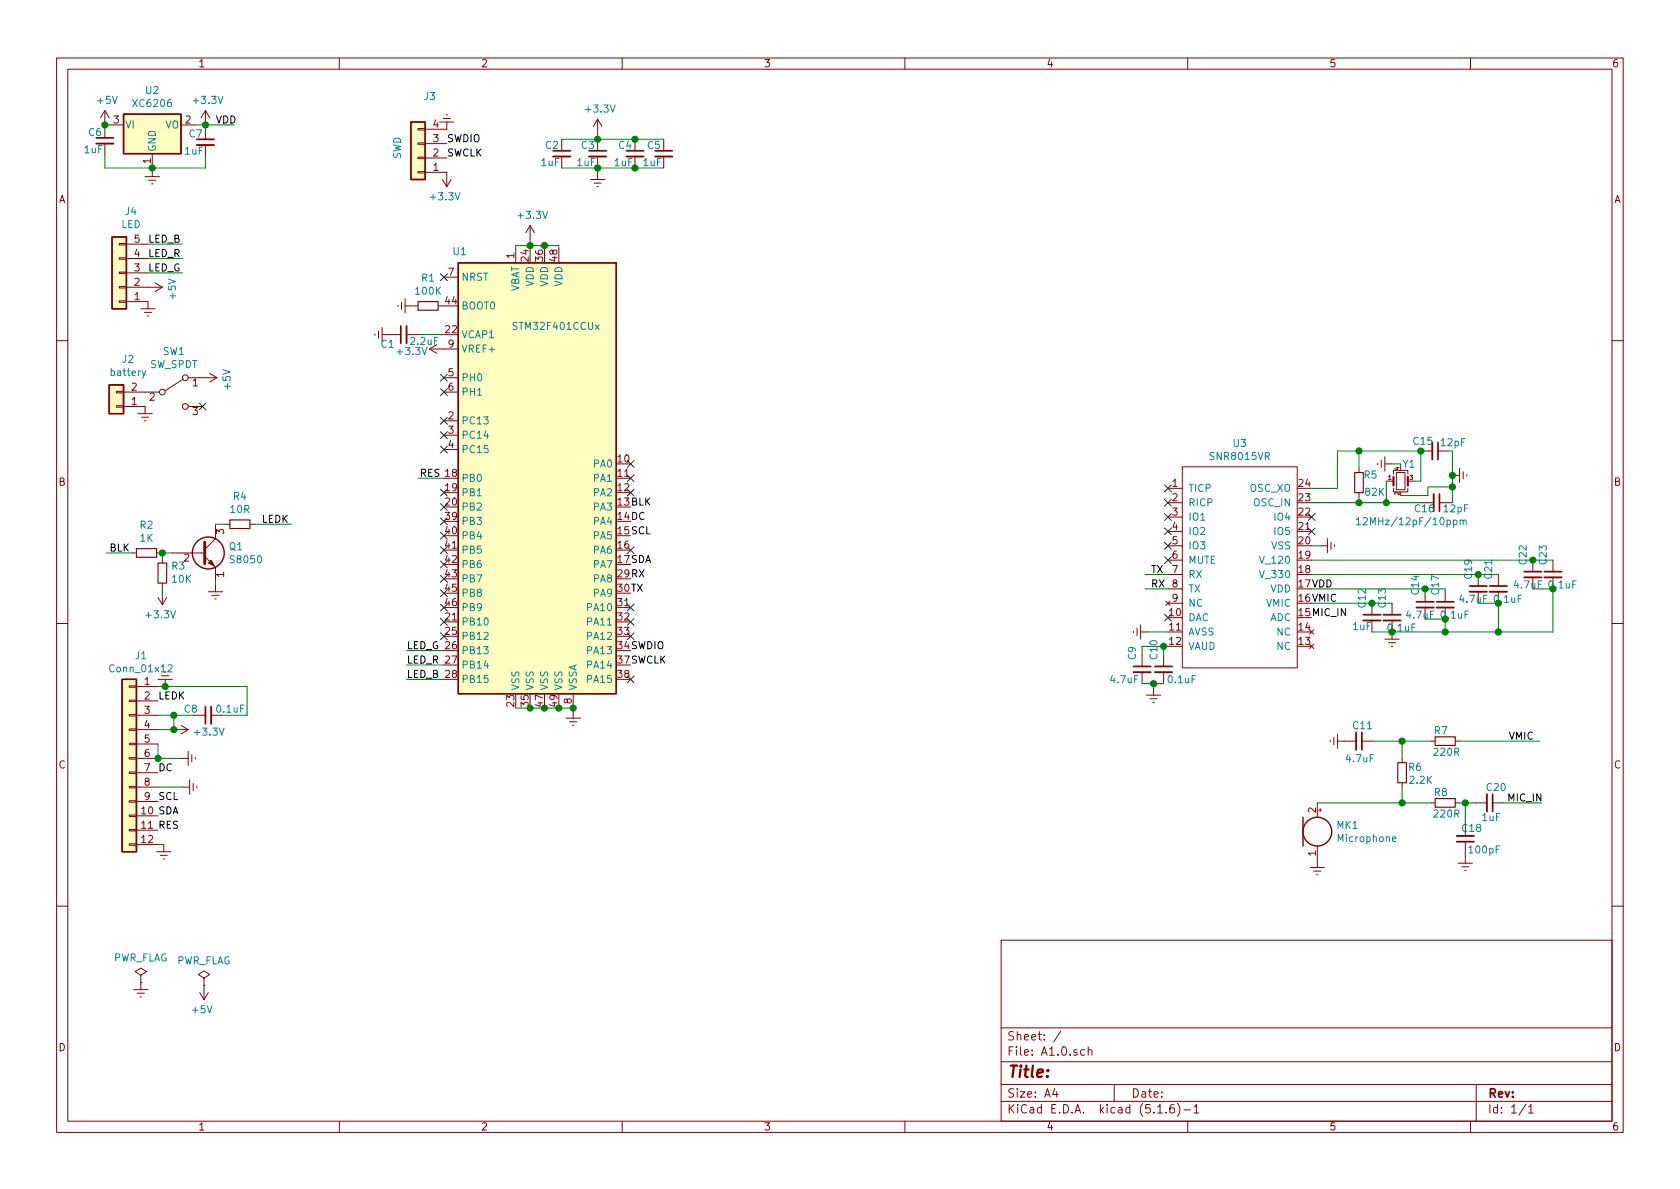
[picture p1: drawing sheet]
EESchema Schematic File Version 4
EELAYER 30 0
EELAYER END
$Descr A4 11693 8268
encoding utf-8
Sheet 1 1
Title ""
Date ""
Rev ""
Comp ""
Comment1 ""
Comment2 ""
Comment3 ""
Comment4 ""
$EndDescr
$Comp
L Regulator_Linear:LM1117-3.3 U2
U 1 1
P 1060 860
F 0 "U2" H 1060 1102 50  0000 C CNN
F 1 "XC6206" H 1060 1011 50  0000 C CNN
F 2 "Package_TO_SOT_SMD:SOT-23" H 1060 860 50  0001 C CNN
F 3 "http://www.ti.com/lit/ds/symlink/lm1117.pdf" H 1060 860 50  0001 C CNN
	1    1060 860 
	1    0    0    -1  
$EndComp
$Comp
L Device:R_Small R1
U 1 1
P 2980 2120
F 0 "R1" V 2784 2120 50  0000 C CNN
F 1 "100K" V 2875 2120 50  0000 C CNN
F 2 "Resistor_SMD:R_0603_1608Metric" H 2980 2120 50  0001 C CNN
F 3 "~" H 2980 2120 50  0001 C CNN
	1    2980 2120
	0    1    1    0   
$EndComp
$Comp
L power:Earth #PWR02
U 1 1
P 2870 2120
F 0 "#PWR02" H 2870 1870 50  0001 C CNN
F 1 "Earth" H 2870 1970 50  0001 C CNN
F 2 "" H 2870 2120 50  0001 C CNN
F 3 "~" H 2870 2120 50  0001 C CNN
	1    2870 2120
	0    1    1    0   
$EndComp
Wire Wire Line
	2870 2120 2880 2120
Wire Wire Line
	3080 2120 3090 2120
Text Label 4390 3920 0    50   ~ 0
SDA
Text Label 4390 3720 0    50   ~ 0
SCL
Text Label 2920 3320 0    50   ~ 0
RES
Text Label 4390 3620 0    50   ~ 0
DC
Text Label 4390 3520 0    50   ~ 0
BLK
$Comp
L power:+5V #PWR08
U 1 1
P 730 860
F 0 "#PWR08" H 730 710 50  0001 C CNN
F 1 "+5V" H 745 1033 50  0000 C CNN
F 2 "" H 730 860 50  0001 C CNN
F 3 "" H 730 860 50  0001 C CNN
	1    730  860 
	1    0    0    -1  
$EndComp
Wire Wire Line
	760  860  730  860 
$Comp
L Device:C_Small C6
U 1 1
P 730 970
F 0 "C6" H 610 1030 50  0000 L CNN
F 1 "1uF" H 580 910 50  0000 L CNN
F 2 "Capacitor_SMD:C_0603_1608Metric" H 730 970 50  0001 C CNN
F 3 "~" H 730 970 50  0001 C CNN
	1    730  970 
	1    0    0    -1  
$EndComp
Wire Wire Line
	730  870  730  860 
Connection ~ 730  860 
$Comp
L power:Earth #PWR09
U 1 1
P 1060 1170
F 0 "#PWR09" H 1060 920 50  0001 C CNN
F 1 "Earth" H 1060 1020 50  0001 C CNN
F 2 "" H 1060 1170 50  0001 C CNN
F 3 "~" H 1060 1170 50  0001 C CNN
	1    1060 1170
	1    0    0    -1  
$EndComp
Wire Wire Line
	1060 1160 730  1160
Wire Wire Line
	730  1070 730  1160
Wire Wire Line
	1060 1170 1060 1160
Connection ~ 1060 1160
$Comp
L Device:C_Small C7
U 1 1
P 1430 980
F 0 "C7" H 1310 1040 50  0000 L CNN
F 1 "1uF" H 1280 920 50  0000 L CNN
F 2 "Capacitor_SMD:C_0603_1608Metric" H 1430 980 50  0001 C CNN
F 3 "~" H 1430 980 50  0001 C CNN
	1    1430 980 
	1    0    0    -1  
$EndComp
Wire Wire Line
	1360 860  1430 860 
Wire Wire Line
	1430 860  1430 880 
Wire Wire Line
	1430 1080 1430 1160
Wire Wire Line
	1430 1160 1060 1160
$Comp
L power:+3.3V #PWR010
U 1 1
P 1430 860
F 0 "#PWR010" H 1430 710 50  0001 C CNN
F 1 "+3.3V" H 1445 1033 50  0000 C CNN
F 2 "" H 1430 860 50  0001 C CNN
F 3 "" H 1430 860 50  0001 C CNN
	1    1430 860 
	1    0    0    -1  
$EndComp
Connection ~ 1430 860 
$Comp
L power:+3.3V #PWR06
U 1 1
P 4160 920
F 0 "#PWR06" H 4160 770 50  0001 C CNN
F 1 "+3.3V" H 4175 1093 50  0000 C CNN
F 2 "" H 4160 920 50  0001 C CNN
F 3 "" H 4160 920 50  0001 C CNN
	1    4160 920 
	1    0    0    -1  
$EndComp
$Comp
L power:Earth #PWR07
U 1 1
P 4160 1190
F 0 "#PWR07" H 4160 940 50  0001 C CNN
F 1 "Earth" H 4160 1040 50  0001 C CNN
F 2 "" H 4160 1190 50  0001 C CNN
F 3 "~" H 4160 1190 50  0001 C CNN
	1    4160 1190
	1    0    0    -1  
$EndComp
$Comp
L power:+3.3V #PWR04
U 1 1
P 3690 1660
F 0 "#PWR04" H 3690 1510 50  0001 C CNN
F 1 "+3.3V" H 3705 1833 50  0000 C CNN
F 2 "" H 3690 1660 50  0001 C CNN
F 3 "" H 3690 1660 50  0001 C CNN
	1    3690 1660
	1    0    0    -1  
$EndComp
$Comp
L Device:C_Small C2
U 1 1
P 3910 1060
F 0 "C2" H 3790 1120 50  0000 L CNN
F 1 "1uF" H 3760 1000 50  0000 L CNN
F 2 "Capacitor_SMD:C_0603_1608Metric" H 3910 1060 50  0001 C CNN
F 3 "~" H 3910 1060 50  0001 C CNN
	1    3910 1060
	1    0    0    -1  
$EndComp
$Comp
L Device:C_Small C3
U 1 1
P 4160 1060
F 0 "C3" H 4040 1120 50  0000 L CNN
F 1 "1uF" H 4010 1000 50  0000 L CNN
F 2 "Capacitor_SMD:C_0603_1608Metric" H 4160 1060 50  0001 C CNN
F 3 "~" H 4160 1060 50  0001 C CNN
	1    4160 1060
	1    0    0    -1  
$EndComp
$Comp
L Device:C_Small C4
U 1 1
P 4420 1060
F 0 "C4" H 4300 1120 50  0000 L CNN
F 1 "1uF" H 4270 1000 50  0000 L CNN
F 2 "Capacitor_SMD:C_0603_1608Metric" H 4420 1060 50  0001 C CNN
F 3 "~" H 4420 1060 50  0001 C CNN
	1    4420 1060
	1    0    0    -1  
$EndComp
NoConn ~ 3090 1920
$Comp
L Device:C_Small C1
U 1 1
P 2810 2320
F 0 "C1" V 2740 2380 50  0000 L CNN
F 1 "2.2uF" V 2760 2070 50  0000 L CNN
F 2 "Capacitor_SMD:C_0603_1608Metric" H 2810 2320 50  0001 C CNN
F 3 "~" H 2810 2320 50  0001 C CNN
	1    2810 2320
	0    -1   -1   0   
$EndComp
Wire Wire Line
	3090 2320 2910 2320
$Comp
L power:Earth #PWR01
U 1 1
P 2710 2320
F 0 "#PWR01" H 2710 2070 50  0001 C CNN
F 1 "Earth" H 2710 2170 50  0001 C CNN
F 2 "" H 2710 2320 50  0001 C CNN
F 3 "~" H 2710 2320 50  0001 C CNN
	1    2710 2320
	0    1    1    0   
$EndComp
$Comp
L power:+3.3V #PWR03
U 1 1
P 3090 2420
F 0 "#PWR03" H 3090 2270 50  0001 C CNN
F 1 "+3.3V" V 3070 2530 50  0000 L CNN
F 2 "" H 3090 2420 50  0001 C CNN
F 3 "" H 3090 2420 50  0001 C CNN
	1    3090 2420
	0    -1   -1   0   
$EndComp
Wire Wire Line
	3790 1720 3790 1700
Wire Wire Line
	3910 1160 4160 1160
Wire Wire Line
	4160 1160 4160 1190
Wire Wire Line
	4160 1160 4420 1160
Connection ~ 4160 1160
Wire Wire Line
	3910 960  4160 960 
Connection ~ 4160 960 
Wire Wire Line
	4160 960  4420 960 
Wire Wire Line
	4160 960  4160 920 
$Comp
L Device:C_Small C5
U 1 1
P 4620 1060
F 0 "C5" H 4500 1120 50  0000 L CNN
F 1 "1uF" H 4470 1000 50  0000 L CNN
F 2 "Capacitor_SMD:C_0603_1608Metric" H 4620 1060 50  0001 C CNN
F 3 "~" H 4620 1060 50  0001 C CNN
	1    4620 1060
	1    0    0    -1  
$EndComp
Wire Wire Line
	4420 960  4620 960 
Connection ~ 4420 960 
Wire Wire Line
	4420 1160 4620 1160
Connection ~ 4420 1160
Text Label 4390 4020 0    50   ~ 0
RX
Text Label 4390 4120 0    50   ~ 0
TX
NoConn ~ 3090 2620
NoConn ~ 3090 2720
NoConn ~ 3090 2920
NoConn ~ 3090 3020
NoConn ~ 3090 3120
NoConn ~ 3090 3420
NoConn ~ 3090 3520
Wire Wire Line
	3890 1700 3890 1720
NoConn ~ 3090 3920
NoConn ~ 3090 3820
NoConn ~ 3090 3720
NoConn ~ 3090 3620
NoConn ~ 3090 4020
NoConn ~ 3090 4120
NoConn ~ 3090 4220
NoConn ~ 3090 4320
NoConn ~ 3090 4420
Wire Wire Line
	3790 1700 3890 1700
Wire Wire Line
	3690 1700 3790 1700
Connection ~ 3790 1700
Wire Wire Line
	3690 1700 3690 1720
Wire Wire Line
	3690 1660 3690 1700
Connection ~ 3690 1700
$Comp
L power:Earth #PWR05
U 1 1
P 3990 4940
F 0 "#PWR05" H 3990 4690 50  0001 C CNN
F 1 "Earth" H 3990 4790 50  0001 C CNN
F 2 "" H 3990 4940 50  0001 C CNN
F 3 "~" H 3990 4940 50  0001 C CNN
	1    3990 4940
	1    0    0    -1  
$EndComp
Wire Wire Line
	3990 4940 3990 4920
NoConn ~ 4390 4220
NoConn ~ 4390 4320
NoConn ~ 4390 4420
NoConn ~ 4390 4720
NoConn ~ 4390 3220
NoConn ~ 4390 3820
Wire Wire Line
	3590 1720 3590 1700
Wire Wire Line
	3590 1700 3690 1700
Text Label 1100 5770 0    50   ~ 0
RES
Text Label 1100 5370 0    50   ~ 0
DC
Text Label 1820 3640 0    50   ~ 0
LEDK
Text Label 1100 5570 0    50   ~ 0
SCL
Text Label 1100 5670 0    50   ~ 0
SDA
$Comp
L power:+3.3V #PWR015
U 1 1
P 1210 5070
F 0 "#PWR015" H 1210 4920 50  0001 C CNN
F 1 "+3.3V" V 1225 5198 50  0000 L CNN
F 2 "" H 1210 5070 50  0001 C CNN
F 3 "" H 1210 5070 50  0001 C CNN
	1    1210 5070
	0    1    1    0   
$EndComp
$Comp
L Connector_Generic:Conn_01x12 J1
U 1 1
P 900 5270
F 0 "J1" H 818 5987 50  0000 C CNN
F 1 "Conn_01x12" H 818 5896 50  0000 C CNN
F 2 "SamacSys_Parts:FPC-0.7-Handsoldering-1.28-TFT" H 900 5270 50  0001 C CNN
F 3 "~" H 900 5270 50  0001 C CNN
	1    900  5270
	-1   0    0    -1  
$EndComp
$Comp
L power:Earth #PWR014
U 1 1
P 1150 4770
F 0 "#PWR014" H 1150 4520 50  0001 C CNN
F 1 "Earth" H 1150 4620 50  0001 C CNN
F 2 "" H 1150 4770 50  0001 C CNN
F 3 "~" H 1150 4770 50  0001 C CNN
	1    1150 4770
	-1   0    0    1   
$EndComp
$Comp
L power:Earth #PWR013
U 1 1
P 1140 5870
F 0 "#PWR013" H 1140 5620 50  0001 C CNN
F 1 "Earth" H 1140 5720 50  0001 C CNN
F 2 "" H 1140 5870 50  0001 C CNN
F 3 "~" H 1140 5870 50  0001 C CNN
	1    1140 5870
	1    0    0    -1  
$EndComp
$Comp
L power:Earth #PWR017
U 1 1
P 1270 5470
F 0 "#PWR017" H 1270 5220 50  0001 C CNN
F 1 "Earth" H 1270 5320 50  0001 C CNN
F 2 "" H 1270 5470 50  0001 C CNN
F 3 "~" H 1270 5470 50  0001 C CNN
	1    1270 5470
	0    -1   -1   0   
$EndComp
$Comp
L power:Earth #PWR016
U 1 1
P 1260 5270
F 0 "#PWR016" H 1260 5020 50  0001 C CNN
F 1 "Earth" H 1260 5120 50  0001 C CNN
F 2 "" H 1260 5270 50  0001 C CNN
F 3 "~" H 1260 5270 50  0001 C CNN
	1    1260 5270
	0    -1   -1   0   
$EndComp
Wire Wire Line
	1100 5170 1100 5270
Wire Wire Line
	1100 5270 1260 5270
Connection ~ 1100 5270
$Comp
L Transistor_BJT:S8050 Q1
U 1 1
P 1400 3840
F 0 "Q1" H 1590 3886 50  0000 L CNN
F 1 "S8050" H 1590 3795 50  0000 L CNN
F 2 "Package_TO_SOT_SMD:SOT-23" H 1600 3765 50  0001 L CIN
F 3 "http://www.unisonic.com.tw/datasheet/S8050.pdf" H 1400 3840 50  0001 L CNN
	1    1400 3840
	1    0    0    -1  
$EndComp
$Comp
L Device:R_Small R2
U 1 1
P 1020 3840
F 0 "R2" V 824 3840 50  0000 C CNN
F 1 "1K" V 915 3840 50  0000 C CNN
F 2 "Resistor_SMD:R_0603_1608Metric" H 1020 3840 50  0001 C CNN
F 3 "~" H 1020 3840 50  0001 C CNN
	1    1020 3840
	0    1    1    0   
$EndComp
$Comp
L Device:R_Small R3
U 1 1
P 1130 3980
F 0 "R3" H 1071 3934 50  0000 R CNN
F 1 "10K" H 1071 4025 50  0000 R CNN
F 2 "Resistor_SMD:R_0603_1608Metric" H 1130 3980 50  0001 C CNN
F 3 "~" H 1130 3980 50  0001 C CNN
	1    1130 3980
	-1   0    0    1   
$EndComp
$Comp
L Device:R_Small R4
U 1 1
P 1670 3640
F 0 "R4" V 1474 3640 50  0000 C CNN
F 1 "10R" V 1565 3640 50  0000 C CNN
F 2 "Resistor_SMD:R_0603_1608Metric" H 1670 3640 50  0001 C CNN
F 3 "~" H 1670 3640 50  0001 C CNN
	1    1670 3640
	0    1    1    0   
$EndComp
Wire Wire Line
	1500 3640 1570 3640
Wire Wire Line
	1770 3640 2030 3640
Wire Wire Line
	1120 3840 1130 3840
Wire Wire Line
	1130 3880 1130 3840
Connection ~ 1130 3840
Wire Wire Line
	1130 3840 1200 3840
Wire Wire Line
	920  3840 740  3840
$Comp
L power:+3.3V #PWR011
U 1 1
P 1130 4100
F 0 "#PWR011" H 1130 3950 50  0001 C CNN
F 1 "+3.3V" H 1145 4273 50  0000 C CNN
F 2 "" H 1130 4100 50  0001 C CNN
F 3 "" H 1130 4100 50  0001 C CNN
	1    1130 4100
	-1   0    0    1   
$EndComp
Wire Wire Line
	1130 4100 1130 4080
$Comp
L power:Earth #PWR012
U 1 1
P 1500 4060
F 0 "#PWR012" H 1500 3810 50  0001 C CNN
F 1 "Earth" H 1500 3910 50  0001 C CNN
F 2 "" H 1500 4060 50  0001 C CNN
F 3 "~" H 1500 4060 50  0001 C CNN
	1    1500 4060
	1    0    0    -1  
$EndComp
Wire Wire Line
	1500 4060 1500 4040
Text Label 760  3840 0    50   ~ 0
BLK
Text Label 1100 4870 0    50   ~ 0
LEDK
Wire Wire Line
	1100 5070 1210 5070
$Comp
L Device:C_Small C8
U 1 1
P 1450 4970
F 0 "C8" V 1490 5040 50  0000 L CNN
F 1 "0.1uF" V 1490 4710 50  0000 L CNN
F 2 "Capacitor_SMD:C_0603_1608Metric" H 1450 4970 50  0001 C CNN
F 3 "~" H 1450 4970 50  0001 C CNN
	1    1450 4970
	0    -1   -1   0   
$EndComp
Wire Wire Line
	1100 4970 1210 4970
Wire Wire Line
	1100 4770 1150 4770
Wire Wire Line
	1150 4770 1720 4770
Wire Wire Line
	1720 4770 1720 4970
Wire Wire Line
	1720 4970 1550 4970
Connection ~ 1150 4770
Wire Wire Line
	1210 5070 1210 4970
Connection ~ 1210 5070
Connection ~ 1210 4970
Wire Wire Line
	1210 4970 1350 4970
Wire Wire Line
	1270 5470 1100 5470
Wire Wire Line
	1100 5870 1140 5870
$Comp
L Connector_Generic:Conn_01x04 J3
U 1 1
P 2910 1090
F 0 "J3" H 2828 665 50  0000 C CNN
F 1 "SWD" V 3050 1020 50  0000 C CNN
F 2 "SamacSys_Parts:Con-1x4-P1.25mm" H 2910 1090 50  0001 C CNN
F 3 "~" H 2910 1090 50  0001 C CNN
	1    2910 1090
	-1   0    0    1   
$EndComp
$Comp
L power:+3.3V #PWR0101
U 1 1
P 3110 1190
F 0 "#PWR0101" H 3110 1040 50  0001 C CNN
F 1 "+3.3V" H 3125 1363 50  0000 C CNN
F 2 "" H 3110 1190 50  0001 C CNN
F 3 "" H 3110 1190 50  0001 C CNN
	1    3110 1190
	-1   0    0    1   
$EndComp
Text Label 3110 990  0    50   ~ 0
SWDIO
Text Label 3110 1090 0    50   ~ 0
SWCLK
$Comp
L power:Earth #PWR0102
U 1 1
P 3110 890
F 0 "#PWR0102" H 3110 640 50  0001 C CNN
F 1 "Earth" H 3110 740 50  0001 C CNN
F 2 "" H 3110 890 50  0001 C CNN
F 3 "~" H 3110 890 50  0001 C CNN
	1    3110 890 
	-1   0    0    1   
$EndComp
$Comp
L power:Earth #PWR0103
U 1 1
P 1030 2090
F 0 "#PWR0103" H 1030 1840 50  0001 C CNN
F 1 "Earth" H 1030 1940 50  0001 C CNN
F 2 "" H 1030 2090 50  0001 C CNN
F 3 "~" H 1030 2090 50  0001 C CNN
	1    1030 2090
	1    0    0    -1  
$EndComp
Text Label 1030 1690 0    50   ~ 0
LED_B
Text Label 1030 1790 0    50   ~ 0
LED_R
Text Label 1030 1890 0    50   ~ 0
LED_G
$Comp
L Connector_Generic:Conn_01x05 J4
U 1 1
P 830 1890
F 0 "J4" H 748 1465 50  0000 C CNN
F 1 "LED" H 748 1556 50  0000 C CNN
F 2 "SamacSys_Parts:FPC-0.7x5-Handsoldering" H 830 1890 50  0001 C CNN
F 3 "~" H 830 1890 50  0001 C CNN
	1    830  1890
	-1   0    0    1   
$EndComp
$Comp
L power:+5V #PWR0104
U 1 1
P 1030 1990
F 0 "#PWR0104" H 1030 1840 50  0001 C CNN
F 1 "+5V" H 1045 2163 50  0000 C CNN
F 2 "" H 1030 1990 50  0001 C CNN
F 3 "" H 1030 1990 50  0001 C CNN
	1    1030 1990
	0    1    1    0   
$EndComp
$Comp
L Connector_Generic:Conn_01x02 J2
U 1 1
P 810 2820
F 0 "J2" H 728 2495 50  0000 C CNN
F 1 "battery" H 728 2586 50  0000 C CNN
F 2 "SamacSys_Parts:Speaker" H 810 2820 50  0001 C CNN
F 3 "~" H 810 2820 50  0001 C CNN
	1    810  2820
	-1   0    0    1   
$EndComp
$Comp
L power:+5V #PWR0105
U 1 1
P 1410 2620
F 0 "#PWR0105" H 1410 2470 50  0001 C CNN
F 1 "+5V" H 1425 2793 50  0000 C CNN
F 2 "" H 1410 2620 50  0001 C CNN
F 3 "" H 1410 2620 50  0001 C CNN
	1    1410 2620
	0    1    1    0   
$EndComp
$Comp
L power:Earth #PWR0106
U 1 1
P 1010 2820
F 0 "#PWR0106" H 1010 2570 50  0001 C CNN
F 1 "Earth" H 1010 2670 50  0001 C CNN
F 2 "" H 1010 2820 50  0001 C CNN
F 3 "~" H 1010 2820 50  0001 C CNN
	1    1010 2820
	1    0    0    -1  
$EndComp
NoConn ~ 4390 3420
Wire Wire Line
	3090 3320 2910 3320
NoConn ~ 4390 3320
Connection ~ 3990 4920
Connection ~ 3890 4920
Wire Wire Line
	3890 4920 3990 4920
Wire Wire Line
	3790 4920 3890 4920
Connection ~ 3790 4920
Connection ~ 3690 4920
Wire Wire Line
	3690 4920 3790 4920
Wire Wire Line
	3590 4920 3690 4920
$Comp
L MCU_ST_STM32F4:STM32F401CCUx U1
U 1 1
P 3790 3320
F 0 "U1" H 3200 4900 50  0000 C CNN
F 1 "STM32F401CCUx" H 3870 4380 50  0000 C CNN
F 2 "Package_DFN_QFN:QFN-48-1EP_7x7mm_P0.5mm_EP5.6x5.6mm" H 3190 1820 50  0001 R CNN
F 3 "http://www.st.com/st-web-ui/static/active/en/resource/technical/document/datasheet/DM00086815.pdf" H 3790 3320 50  0001 C CNN
	1    3790 3320
	1    0    0    -1  
$EndComp
Text Label 4390 4520 0    50   ~ 0
SWDIO
Text Label 4390 4620 0    50   ~ 0
SWCLK
$Comp
L SamacSys_Parts:SNR8015VR U3
U 1 1
P 8630 3940
F 0 "U3" H 8630 4805 50  0000 C CNN
F 1 "SNR8015VR" H 8630 4714 50  0000 C CNN
F 2 "Package_SO:QSOP-24_3.9x8.7mm_P0.635mm" H 8630 4290 50  0001 C CNN
F 3 "" H 8630 4290 50  0001 C CNN
	1    8630 3940
	1    0    0    -1  
$EndComp
NoConn ~ 8130 3390
NoConn ~ 8130 3490
NoConn ~ 8130 3590
NoConn ~ 8130 3690
NoConn ~ 8130 3790
NoConn ~ 8130 3890
Text Label 8010 4090 0    50   ~ 0
RX
Text Label 8010 3990 0    50   ~ 0
TX
Wire Wire Line
	8130 4090 7970 4090
NoConn ~ 8130 4290
$Comp
L power:Earth #PWR018
U 1 1
P 7990 4390
F 0 "#PWR018" H 7990 4140 50  0001 C CNN
F 1 "Earth" H 7990 4240 50  0001 C CNN
F 2 "" H 7990 4390 50  0001 C CNN
F 3 "~" H 7990 4390 50  0001 C CNN
	1    7990 4390
	0    1    1    0   
$EndComp
Wire Wire Line
	8130 4390 7990 4390
$Comp
L Device:C_Small C9
U 1 1
P 7950 4650
F 0 "C9" V 7880 4710 50  0000 L CNN
F 1 "4.7uF" H 7720 4580 50  0000 L CNN
F 2 "Capacitor_SMD:C_0603_1608Metric" H 7950 4650 50  0001 C CNN
F 3 "~" H 7950 4650 50  0001 C CNN
	1    7950 4650
	1    0    0    -1  
$EndComp
$Comp
L Device:C_Small C10
U 1 1
P 8100 4650
F 0 "C10" V 8030 4710 50  0000 L CNN
F 1 "0.1uF" H 8120 4580 50  0000 L CNN
F 2 "Capacitor_SMD:C_0603_1608Metric" H 8100 4650 50  0001 C CNN
F 3 "~" H 8100 4650 50  0001 C CNN
	1    8100 4650
	1    0    0    -1  
$EndComp
$Comp
L power:Earth #PWR019
U 1 1
P 8030 4780
F 0 "#PWR019" H 8030 4530 50  0001 C CNN
F 1 "Earth" H 8030 4630 50  0001 C CNN
F 2 "" H 8030 4780 50  0001 C CNN
F 3 "~" H 8030 4780 50  0001 C CNN
	1    8030 4780
	1    0    0    -1  
$EndComp
Wire Wire Line
	7950 4750 8030 4750
Wire Wire Line
	8030 4750 8030 4780
Wire Wire Line
	8100 4750 8030 4750
Connection ~ 8030 4750
Wire Wire Line
	7950 4550 7950 4490
Wire Wire Line
	7950 4490 8100 4490
Wire Wire Line
	8100 4550 8100 4490
Connection ~ 8100 4490
Wire Wire Line
	8100 4490 8130 4490
Text Label 9130 4290 0    50   ~ 0
MIC_IN
Text Label 9130 4190 0    50   ~ 0
VMIC
Text Label 9130 4090 0    50   ~ 0
VDD
$Comp
L Device:C_Small C14
U 1 1
P 9920 4200
F 0 "C14" V 9850 4260 50  0000 L CNN
F 1 "4.7uF" H 9780 4130 50  0000 L CNN
F 2 "Capacitor_SMD:C_0603_1608Metric" H 9920 4200 50  0001 C CNN
F 3 "~" H 9920 4200 50  0001 C CNN
	1    9920 4200
	1    0    0    -1  
$EndComp
$Comp
L Device:C_Small C17
U 1 1
P 10060 4200
F 0 "C17" V 9990 4260 50  0000 L CNN
F 1 "0.1uF" H 10020 4130 50  0000 L CNN
F 2 "Capacitor_SMD:C_0603_1608Metric" H 10060 4200 50  0001 C CNN
F 3 "~" H 10060 4200 50  0001 C CNN
	1    10060 4200
	1    0    0    -1  
$EndComp
$Comp
L Device:C_Small C12
U 1 1
P 9550 4290
F 0 "C12" V 9480 4350 50  0000 L CNN
F 1 "1uF" H 9410 4230 50  0000 L CNN
F 2 "Capacitor_SMD:C_0603_1608Metric" H 9550 4290 50  0001 C CNN
F 3 "~" H 9550 4290 50  0001 C CNN
	1    9550 4290
	1    0    0    -1  
$EndComp
$Comp
L Device:C_Small C13
U 1 1
P 9690 4290
F 0 "C13" V 9620 4350 50  0000 L CNN
F 1 "0.1uF" H 9650 4220 50  0000 L CNN
F 2 "Capacitor_SMD:C_0603_1608Metric" H 9690 4290 50  0001 C CNN
F 3 "~" H 9690 4290 50  0001 C CNN
	1    9690 4290
	1    0    0    -1  
$EndComp
Wire Wire Line
	9130 4190 9550 4190
Connection ~ 9550 4190
Wire Wire Line
	9550 4190 9690 4190
Wire Wire Line
	9550 4390 9690 4390
$Comp
L Device:C_Small C19
U 1 1
P 10290 4090
F 0 "C19" V 10220 4150 50  0000 L CNN
F 1 "4.7uF" H 10150 4020 50  0000 L CNN
F 2 "Capacitor_SMD:C_0603_1608Metric" H 10290 4090 50  0001 C CNN
F 3 "~" H 10290 4090 50  0001 C CNN
	1    10290 4090
	1    0    0    -1  
$EndComp
$Comp
L Device:C_Small C21
U 1 1
P 10430 4090
F 0 "C21" V 10360 4150 50  0000 L CNN
F 1 "0.1uF" H 10390 4020 50  0000 L CNN
F 2 "Capacitor_SMD:C_0603_1608Metric" H 10430 4090 50  0001 C CNN
F 3 "~" H 10430 4090 50  0001 C CNN
	1    10430 4090
	1    0    0    -1  
$EndComp
Wire Wire Line
	10060 4090 10060 4100
Wire Wire Line
	9920 4100 9920 4090
Wire Wire Line
	9920 4090 10060 4090
Wire Wire Line
	9130 4090 9920 4090
Connection ~ 9920 4090
Wire Wire Line
	9130 3990 10290 3990
Connection ~ 10290 3990
Wire Wire Line
	10290 3990 10430 3990
$Comp
L Device:C_Small C22
U 1 1
P 10670 3990
F 0 "C22" V 10600 4050 50  0000 L CNN
F 1 "4.7uF" H 10530 3920 50  0000 L CNN
F 2 "Capacitor_SMD:C_0603_1608Metric" H 10670 3990 50  0001 C CNN
F 3 "~" H 10670 3990 50  0001 C CNN
	1    10670 3990
	1    0    0    -1  
$EndComp
$Comp
L Device:C_Small C23
U 1 1
P 10810 3990
F 0 "C23" V 10740 4050 50  0000 L CNN
F 1 "0.1uF" H 10770 3920 50  0000 L CNN
F 2 "Capacitor_SMD:C_0603_1608Metric" H 10810 3990 50  0001 C CNN
F 3 "~" H 10810 3990 50  0001 C CNN
	1    10810 3990
	1    0    0    -1  
$EndComp
Wire Wire Line
	9130 3890 10670 3890
Connection ~ 10670 3890
Wire Wire Line
	10670 3890 10810 3890
Wire Wire Line
	9920 4300 10060 4300
Wire Wire Line
	10290 4190 10430 4190
Wire Wire Line
	10670 4090 10810 4090
Wire Wire Line
	10810 4090 10810 4390
Wire Wire Line
	10810 4390 10430 4390
Connection ~ 10810 4090
Connection ~ 9690 4390
Wire Wire Line
	10060 4300 10060 4390
Connection ~ 10060 4300
Connection ~ 10060 4390
Wire Wire Line
	10060 4390 9690 4390
Wire Wire Line
	10430 4190 10430 4390
Connection ~ 10430 4190
Connection ~ 10430 4390
Wire Wire Line
	10430 4390 10060 4390
$Comp
L power:Earth #PWR024
U 1 1
P 9690 4390
F 0 "#PWR024" H 9690 4140 50  0001 C CNN
F 1 "Earth" H 9690 4240 50  0001 C CNN
F 2 "" H 9690 4390 50  0001 C CNN
F 3 "~" H 9690 4390 50  0001 C CNN
	1    9690 4390
	1    0    0    -1  
$EndComp
$Comp
L power:Earth #PWR021
U 1 1
P 9190 3790
F 0 "#PWR021" H 9190 3540 50  0001 C CNN
F 1 "Earth" H 9190 3640 50  0001 C CNN
F 2 "" H 9190 3790 50  0001 C CNN
F 3 "~" H 9190 3790 50  0001 C CNN
	1    9190 3790
	0    -1   -1   0   
$EndComp
Wire Wire Line
	9130 3790 9190 3790
NoConn ~ 9130 3690
NoConn ~ 9130 3590
$Comp
L Device:C_Small C16
U 1 1
P 10000 3490
F 0 "C16" V 10040 3330 50  0000 L CNN
F 1 "12pF" V 10040 3530 50  0000 L CNN
F 2 "Capacitor_SMD:C_0603_1608Metric" H 10000 3490 50  0001 C CNN
F 3 "~" H 10000 3490 50  0001 C CNN
	1    10000 3490
	0    1    1    0   
$EndComp
$Comp
L Device:C_Small C15
U 1 1
P 9990 3130
F 0 "C15" V 9920 2970 50  0000 L CNN
F 1 "12pF" V 9930 3160 50  0000 L CNN
F 2 "Capacitor_SMD:C_0603_1608Metric" H 9990 3130 50  0001 C CNN
F 3 "~" H 9990 3130 50  0001 C CNN
	1    9990 3130
	0    1    1    0   
$EndComp
$Comp
L Device:Crystal_GND24_Small Y1
U 1 1
P 9750 3340
F 0 "Y1" H 9760 3460 50  0000 L CNN
F 1 "12MHz/12pF/10ppm" H 9430 3060 50  0000 L CNN
F 2 "Crystal:Crystal_SMD_2520-4Pin_2.5x2.0mm" H 9750 3340 50  0001 C CNN
F 3 "~" H 9750 3340 50  0001 C CNN
	1    9750 3340
	1    0    0    -1  
$EndComp
$Comp
L Device:R_Small R5
U 1 1
P 9460 3350
F 0 "R5" H 9380 3300 50  0000 C CNN
F 1 "82K" H 9350 3420 50  0000 C CNN
F 2 "Resistor_SMD:R_0603_1608Metric" H 9460 3350 50  0001 C CNN
F 3 "~" H 9460 3350 50  0001 C CNN
	1    9460 3350
	-1   0    0    1   
$EndComp
Wire Wire Line
	9650 3340 9650 3490
Wire Wire Line
	9650 3490 9460 3490
Wire Wire Line
	9460 3490 9460 3450
Wire Wire Line
	9850 3340 9890 3340
Wire Wire Line
	9890 3340 9890 3130
Wire Wire Line
	9890 3130 9460 3130
Wire Wire Line
	9460 3130 9460 3250
$Comp
L power:Earth #PWR023
U 1 1
P 9690 3220
F 0 "#PWR023" H 9690 2970 50  0001 C CNN
F 1 "Earth" H 9690 3070 50  0001 C CNN
F 2 "" H 9690 3220 50  0001 C CNN
F 3 "~" H 9690 3220 50  0001 C CNN
	1    9690 3220
	0    1    1    0   
$EndComp
Wire Wire Line
	9690 3220 9750 3220
Wire Wire Line
	9750 3220 9750 3240
Connection ~ 9890 3130
Wire Wire Line
	9900 3490 9650 3490
Connection ~ 9650 3490
$Comp
L power:Earth #PWR025
U 1 1
P 10110 3300
F 0 "#PWR025" H 10110 3050 50  0001 C CNN
F 1 "Earth" H 10110 3150 50  0001 C CNN
F 2 "" H 10110 3300 50  0001 C CNN
F 3 "~" H 10110 3300 50  0001 C CNN
	1    10110 3300
	0    -1   -1   0   
$EndComp
Wire Wire Line
	10090 3130 10110 3130
Wire Wire Line
	10110 3130 10110 3300
Wire Wire Line
	10110 3300 10110 3380
Wire Wire Line
	10110 3490 10100 3490
Connection ~ 10110 3300
Wire Wire Line
	9750 3440 9940 3440
Wire Wire Line
	9940 3440 9940 3380
Wire Wire Line
	9940 3380 10110 3380
Connection ~ 10110 3380
Wire Wire Line
	10110 3380 10110 3490
Wire Wire Line
	9130 3390 9310 3390
Wire Wire Line
	9310 3390 9310 3130
Wire Wire Line
	9310 3130 9460 3130
Connection ~ 9460 3130
Wire Wire Line
	9460 3490 9130 3490
Connection ~ 9460 3490
Text Label 1500 860  0    50   ~ 0
VDD
Wire Wire Line
	8130 3990 7970 3990
Wire Wire Line
	1430 860  1630 860 
$Comp
L Device:Microphone MK1
U 1 1
P 9170 5780
F 0 "MK1" H 9300 5826 50  0000 L CNN
F 1 "Microphone" H 9300 5735 50  0000 L CNN
F 2 "SamacSys_Parts:Condenser-Microphone-4012" V 9170 5880 50  0001 C CNN
F 3 "~" V 9170 5880 50  0001 C CNN
	1    9170 5780
	1    0    0    -1  
$EndComp
$Comp
L power:Earth #PWR020
U 1 1
P 9170 5980
F 0 "#PWR020" H 9170 5730 50  0001 C CNN
F 1 "Earth" H 9170 5830 50  0001 C CNN
F 2 "" H 9170 5980 50  0001 C CNN
F 3 "~" H 9170 5980 50  0001 C CNN
	1    9170 5980
	1    0    0    -1  
$EndComp
$Comp
L Device:R_Small R7
U 1 1
P 10060 5150
F 0 "R7" V 10130 5180 50  0000 C CNN
F 1 "220R" V 9980 5140 50  0000 C CNN
F 2 "Resistor_SMD:R_0603_1608Metric" H 10060 5150 50  0001 C CNN
F 3 "~" H 10060 5150 50  0001 C CNN
	1    10060 5150
	0    -1   -1   0   
$EndComp
$Comp
L Device:C_Small C20
U 1 1
P 10370 5580
F 0 "C20" V 10260 5550 50  0000 L CNN
F 1 "1uF" V 10470 5520 50  0000 L CNN
F 2 "Capacitor_SMD:C_0603_1608Metric" H 10370 5580 50  0001 C CNN
F 3 "~" H 10370 5580 50  0001 C CNN
	1    10370 5580
	0    1    1    0   
$EndComp
$Comp
L Device:C_Small C18
U 1 1
P 10200 5830
F 0 "C18" H 10080 5760 50  0000 L CNN
F 1 "100pF" H 9950 5910 50  0000 L CNN
F 2 "Capacitor_SMD:C_0603_1608Metric" H 10200 5830 50  0001 C CNN
F 3 "~" H 10200 5830 50  0001 C CNN
	1    10200 5830
	-1   0    0    1   
$EndComp
$Comp
L Device:R_Small R8
U 1 1
P 10060 5580
F 0 "R8" V 10130 5610 50  0000 C CNN
F 1 "220R" V 9980 5570 50  0000 C CNN
F 2 "Resistor_SMD:R_0603_1608Metric" H 10060 5580 50  0001 C CNN
F 3 "~" H 10060 5580 50  0001 C CNN
	1    10060 5580
	0    -1   -1   0   
$EndComp
$Comp
L Device:C_Small C11
U 1 1
P 9460 5150
F 0 "C11" V 9350 5100 50  0000 L CNN
F 1 "4.7uF" V 9580 5050 50  0000 L CNN
F 2 "Capacitor_SMD:C_0603_1608Metric" H 9460 5150 50  0001 C CNN
F 3 "~" H 9460 5150 50  0001 C CNN
	1    9460 5150
	0    1    1    0   
$EndComp
$Comp
L power:Earth #PWR022
U 1 1
P 9360 5150
F 0 "#PWR022" H 9360 4900 50  0001 C CNN
F 1 "Earth" H 9360 5000 50  0001 C CNN
F 2 "" H 9360 5150 50  0001 C CNN
F 3 "~" H 9360 5150 50  0001 C CNN
	1    9360 5150
	0    1    1    0   
$EndComp
$Comp
L Device:R_Small R6
U 1 1
P 9760 5370
F 0 "R6" H 9850 5410 50  0000 C CNN
F 1 "2.2K" H 9890 5320 50  0000 C CNN
F 2 "Resistor_SMD:R_0603_1608Metric" H 9760 5370 50  0001 C CNN
F 3 "~" H 9760 5370 50  0001 C CNN
	1    9760 5370
	1    0    0    -1  
$EndComp
Wire Wire Line
	9170 5580 9760 5580
Wire Wire Line
	9760 5580 9760 5470
Wire Wire Line
	9760 5150 9960 5150
Wire Wire Line
	9760 5150 9760 5270
Wire Wire Line
	9760 5580 9960 5580
Connection ~ 9760 5580
Wire Wire Line
	9760 5150 9560 5150
Connection ~ 9760 5150
Wire Wire Line
	10200 5730 10200 5580
Wire Wire Line
	10160 5580 10200 5580
Connection ~ 10200 5580
Wire Wire Line
	10200 5580 10270 5580
$Comp
L power:Earth #PWR026
U 1 1
P 10200 5950
F 0 "#PWR026" H 10200 5700 50  0001 C CNN
F 1 "Earth" H 10200 5800 50  0001 C CNN
F 2 "" H 10200 5950 50  0001 C CNN
F 3 "~" H 10200 5950 50  0001 C CNN
	1    10200 5950
	1    0    0    -1  
$EndComp
Wire Wire Line
	10200 5950 10200 5930
Text Label 10490 5580 0    50   ~ 0
MIC_IN
Text Label 10500 5150 0    50   ~ 0
VMIC
Wire Wire Line
	10160 5150 10720 5150
Wire Wire Line
	10470 5580 10730 5580
$Comp
L power:PWR_FLAG #FLG0101
U 1 1
P 980 6830
F 0 "#FLG0101" H 980 6905 50  0001 C CNN
F 1 "PWR_FLAG" H 980 7003 50  0000 C CNN
F 2 "" H 980 6830 50  0001 C CNN
F 3 "~" H 980 6830 50  0001 C CNN
	1    980  6830
	1    0    0    -1  
$EndComp
$Comp
L power:PWR_FLAG #FLG0102
U 1 1
P 1420 6850
F 0 "#FLG0102" H 1420 6925 50  0001 C CNN
F 1 "PWR_FLAG" H 1420 7023 50  0000 C CNN
F 2 "" H 1420 6850 50  0001 C CNN
F 3 "~" H 1420 6850 50  0001 C CNN
	1    1420 6850
	1    0    0    -1  
$EndComp
$Comp
L power:Earth #PWR0107
U 1 1
P 980 6830
F 0 "#PWR0107" H 980 6580 50  0001 C CNN
F 1 "Earth" H 980 6680 50  0001 C CNN
F 2 "" H 980 6830 50  0001 C CNN
F 3 "~" H 980 6830 50  0001 C CNN
	1    980  6830
	1    0    0    -1  
$EndComp
$Comp
L power:+5V #PWR0108
U 1 1
P 1420 6850
F 0 "#PWR0108" H 1420 6700 50  0001 C CNN
F 1 "+5V" H 1435 7023 50  0000 C CNN
F 2 "" H 1420 6850 50  0001 C CNN
F 3 "" H 1420 6850 50  0001 C CNN
	1    1420 6850
	-1   0    0    1   
$EndComp
Wire Wire Line
	1030 1690 1270 1690
Wire Wire Line
	1030 1790 1270 1790
Wire Wire Line
	1030 1890 1270 1890
Text Label 2830 4520 0    50   ~ 0
LED_G
Text Label 2830 4620 0    50   ~ 0
LED_R
Text Label 2830 4720 0    50   ~ 0
LED_B
Wire Wire Line
	3090 4520 2830 4520
Wire Wire Line
	3090 4620 2830 4620
Wire Wire Line
	3090 4720 2830 4720
$Comp
L Switch:SW_SPDT SW1
U 1 1
P 1210 2720
F 0 "SW1" H 1210 3005 50  0000 C CNN
F 1 "SW_SPDT" H 1210 2914 50  0000 C CNN
F 2 "SamacSys_Parts:MSKT-12C00-switch-smd" H 1210 2720 50  0001 C CNN
F 3 "~" H 1210 2720 50  0001 C CNN
	1    1210 2720
	1    0    0    -1  
$EndComp
NoConn ~ 1410 2820
$EndSCHEMATC
